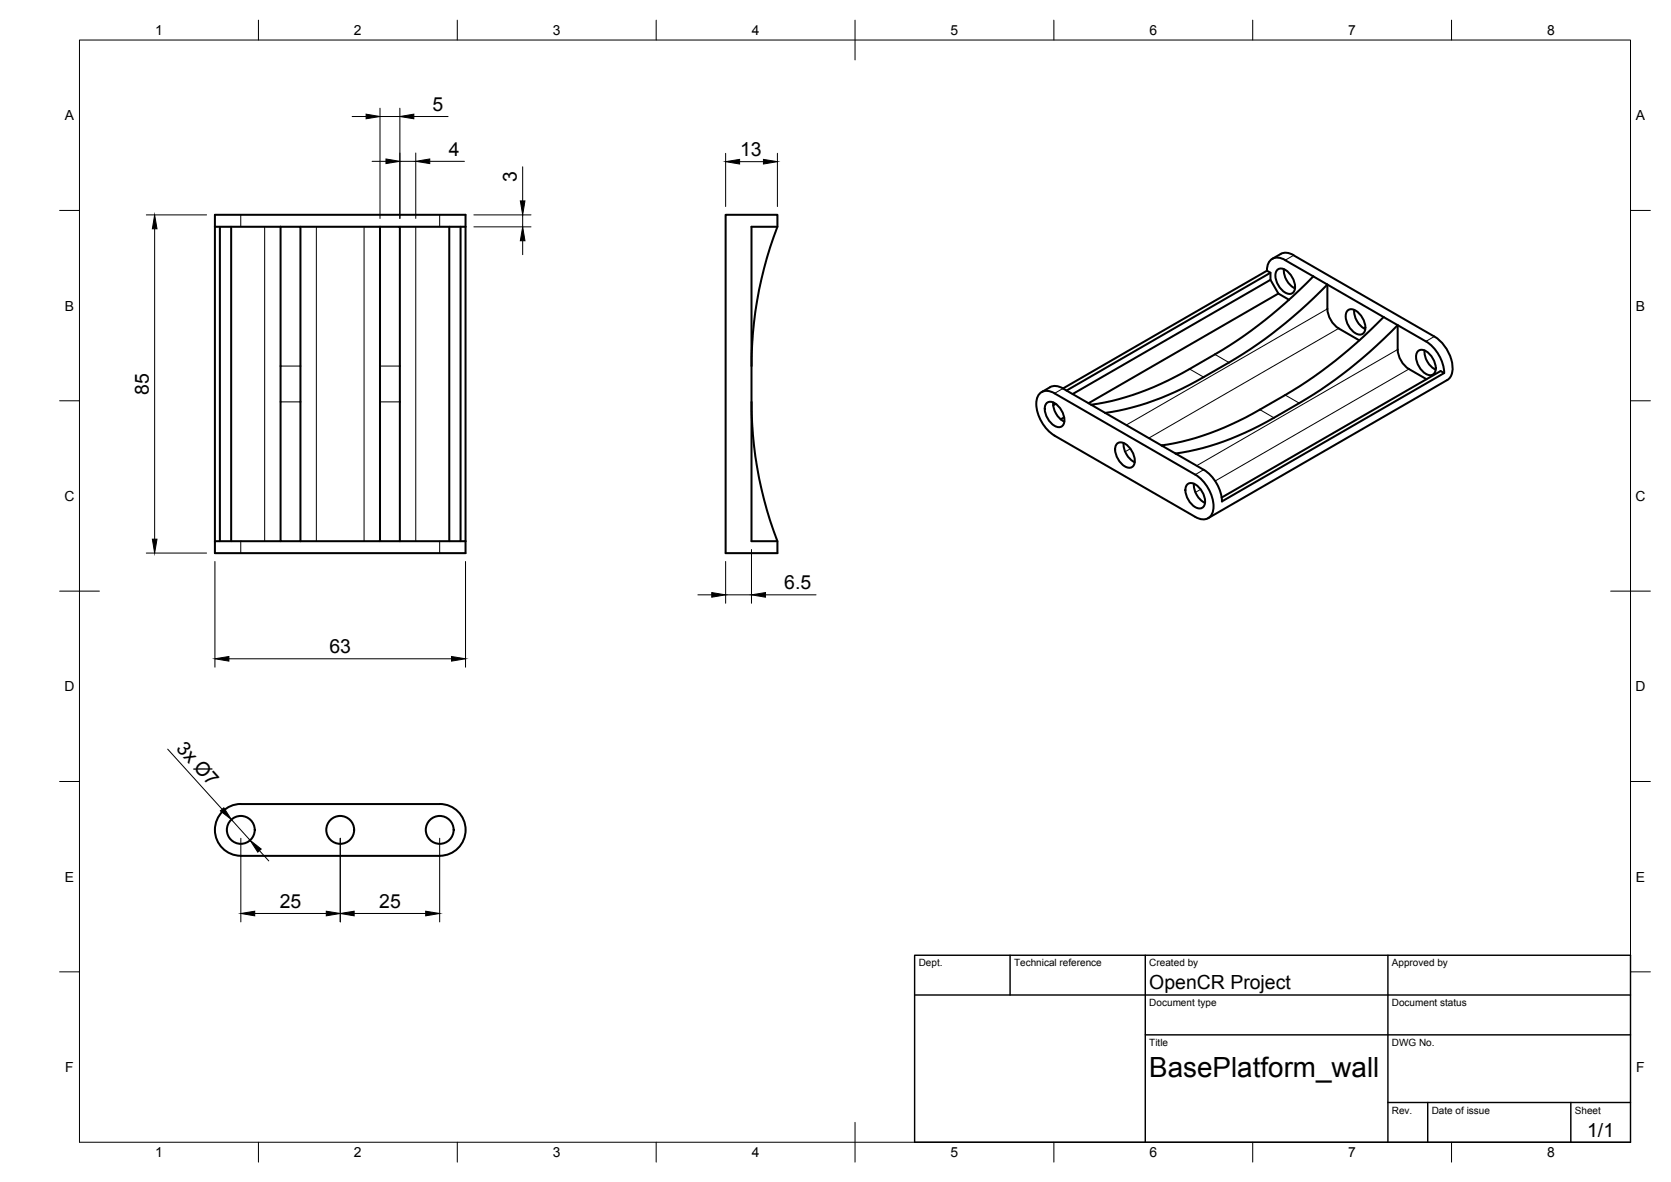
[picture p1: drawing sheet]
<svg xmlns="http://www.w3.org/2000/svg" width="420mm" height="297mm" viewBox="0 0 420 297" stroke-linecap="round" stroke-linejoin="round" font-family="sans-serif">
<!-- layer: Visible -->
<g fill="none" stroke="#000" stroke-width=".51">
<path d="M54 57h16.5M54 54h63.1v85h-63.1zM55.3 57v79M58.1 57v79M70.5 57v79h5M70.5 57h5v79M75.5 57h20M95.5 57v79h5M95.5 57h5v79M100.5 57h16.6M113 57v79M115.8 57v79"/>
<path d="M195.5 57v-3h-13v85h13v-3M318.6 68l.8 .5v1.8l2 3.5 2.7 1.5M318.6 68l-51.3 29.6M318.6 68a2.81 2.81 0 0 1 1.3-3 2.81 2.81 0 0 1 3.3 .4l7 4.1M319.4 68.5l-51.2 29.7M319.4 70.3l-49.7 28.7M321.2 67.8a2.29 2.29 0 0 1 3.1 .9 4.6 4.6 0 0 1 1.1 4.5 1.72 1.72 0 0 1-2.8-.1 4.7 4.7 0 0 1-1.7-5zM321.4 73.8l-47.7 27.5M322.8 67.6a5.3 5.3 0 0 0 2.8 4.9M325.3 64.2l35.3 20.4a9.9 9.9 0 0 1 4.6 8.9 2.8 2.8 0 0 1-1.3 2l-60.1 34.7M325.3 64.1l-.6-.3a3 3 0 0 0-2.7 0l-2.1 1.3M330.2 69.5a116.7 116.7 0 0 1-24.7 19.6l-6.4 3.6a68.2 68.2 0 0 1-24.7 9l3.5 2.1"/>
<path d="M330.2 69.5l3.6 2a118.5 118.5 0 0 1-24.8 19.6l-6.4 3.7a68.8 68.8 0 0 1-24.7 9M333.8 77.6v-6.1l14.1 8.2M333.8 77.6a6.3 6.3 0 0 0 2.8 4.9l5.2 3M338.9 78a2.29 2.29 0 0 1 3 1 4.6 4.6 0 0 1 1.2 4.4 1.72 1.72 0 0 1-2.8 0 4.7 4.7 0 0 1-1.7-5zM340.5 77.9a5.3 5.3 0 0 0 2.8 4.8M347.9 79.7a117.1 117.1 0 0 1-24.7 19.6l-6.4 3.6a68.5 68.5 0 0 1-24.8 9l3.6 2.1M347.9 79.7l3.5 2a115.3 115.3 0 0 1-24.7 19.6l-6.4 3.7a67.9 67.9 0 0 1-24.7 9M189 92a97.6 97.6 0 0 1 6.5-35h-6.5v79h6.5a96.7 96.7 0 0 1-6.5-35M265.2 98.9l35.3 20.4M265.2 98.8a2.81 2.81 0 0 0-3.3-.3 2.81 2.81 0 0 0-1.3 3 10.2 10.2 0 0 0 4.6 8l35.3 20.4a2.81 2.81 0 0 0 3.3 .3 2.81 2.81 0 0 0 1.3-3 10.2 10.2 0 0 0-4.6-7.9M267.3 97.6l7.1 4.1M267.3 97.6l-.6-.3a3 3 0 0 0-2.7 0l-2.1 1.2"/>
<path d="M356.6 88.2a2.29 2.29 0 0 1 3 1 4.6 4.6 0 0 1 1.2 4.4 1.72 1.72 0 0 1-2.8 0 4.7 4.7 0 0 1-1.7-5zM358.2 88.1a5.3 5.3 0 0 0 2.8 4.8M358.5 85.8l-7.1-4.1v6.1a6.3 6.3 0 0 0 2.9 4.9l4.4 2.6M358.5 85.8a10.2 10.2 0 0 1 4.6 8M363.1 93.8l-55.8 32.2a10.2 10.2 0 0 0-4.6-8l-7.1-4M363.1 93.8l-.9-.6-55 31.8M263.2 101.3a2.29 2.29 0 0 1 3.1 .9 4.6 4.6 0 0 1 1.1 4.5 1.72 1.72 0 0 1-2.8-.1 4.7 4.7 0 0 1-1.7-5zM264.8 101.1a5.3 5.3 0 0 0 2.8 4.9M265.5 101.5l-.7 .4M267.6 104.9l-.9 .5M277.9 103.8l14.1 8.1M280.9 111.5a2.29 2.29 0 0 1 3 .9 4.6 4.6 0 0 1 1.2 4.5 1.72 1.72 0 0 1-2.8-.1 4.7 4.7 0 0 1-1.7-5z"/>
<path d="M282.5 111.3a5.3 5.3 0 0 0 2.8 4.9M54 136h16.5M75.5 136h20M100.5 136h16.6M298.6 121.7a2.29 2.29 0 0 1 3 .9 4.6 4.6 0 0 1 1.2 4.5 1.72 1.72 0 0 1-2.8-.1 4.7 4.7 0 0 1-1.7-5zM300.2 121.6a5.3 5.3 0 0 0 2.8 4.8M60.5 215.1h50.1M60.5 215.1a6.5 6.5 0 0 1-6.5-6.5 6.5 6.5 0 0 1 6.5-6.6l50.1 .1a6.5 6.5 0 0 1 6.5 6.5 6.5 6.5 0 0 1-6.5 6.5"/>
<circle cx="60.5" cy="208.6" r="3.5"/>
<circle cx="85.5" cy="208.6" r="3.5"/>
<circle cx="110.6" cy="208.6" r="3.5"/>
</g>
<!-- layer: Visible Narrow -->
<g fill="none" stroke="#000" stroke-width=".25">
<path d="M60.5 54v3M66.5 57v79M79.5 57v79M91.5 57v79M104.5 57v79M110.6 54v3M325.3 64.2l-2.1 1.2M333.8 77.6l-50.6 29.2M70.5 92h5M95.5 92h5M267.3 97.6l-2.1 1.3M299.1 92.7l3.5 2.1"/>
<path d="M305.5 89.1l3.5 2M323.2 99.3l3.5 2M336.6 82.5l-47.7 27.6M351.4 87.8l-50.5 29.2M354.3 92.7l-48.8 28.2M360.6 84.6l-2.1 1.2M70.5 101h5M95.5 101h5M284.2 112.8l-1.3 .7M302.6 118.1l-2.1 1.2M316.8 102.9l3.5 2.1M60.5 136v3"/>
<path d="M110.6 136v3M301.9 123l-1.3 .7"/>
</g>
<!-- layer: BORDER -->
<g fill="none" stroke="#000" stroke-width=".25">
<path d="M20 10.1h390v276.9h-390zM65 5.1v5M115 5.1v5M165 5.1v5M215 5.1v10M265 5.1v5M315 5.1v5M365 5.1v5M15 52.9h5M410 52.9h5M15 100.7h5M410 100.7h5"/>
<path d="M15 148.6h10M405 148.6h10M15 196.4h5M410 196.4h5M15 244.2h5M410 244.2h5M65 287v5M115 287v5M165 287v5M215 282.1v9.9M265 287v5M315 287v5"/>
<path d="M365 287v5"/>
</g>
<!-- layer: TITLEBLOCK -->
<path d="M230 240.1h180v46.9h-180zM230 250h180M254 240.1v9.9M288 240.1v46.9M349 240.1v46.9M288 260.1h122M349 277.1h61M359 277.1v9.9M395 277.1v9.9" fill="none" stroke="#000" stroke-width=".36"/>
<!-- layer: FD_Dimensions -->
<g fill="none" stroke="#000" stroke-width=".25">
<path d="M88.5 29.3h3.6M95.5 27.2v27.7M95.5 29.3h5M100.5 27.2v27.7M104.1 29.3h8.6M104.5 38.4v16.5M182.5 38.5v13.4M195.5 38.5v13.4M36.8 54h15.1M38.9 57.5v78M93.6 40.5h3.4M100.5 40.5h4"/>
<path d="M108.1 40.5h8.7M119.1 54h14.4M119.1 57h14.4M131.4 41.9v8.6M131.4 54v3M186 40.6h6M131.4 60.5v3.5M36.8 139h15.1M189 138.1v13.5M54 141.1v26.6M117.1 141.1v26.6M175.5 149.5h3.5"/>
<path d="M182.5 141.1v10.5M182.5 149.5h6.5M192.5 149.5h12.7M57.6 165.6h55.9M42.2 188.3l13.7 15.1M58.2 206l4.7 5.2M60.6 210.7v21M65.2 213.8l2.4 2.6M85.6 210.7v21M110.6 210.7v21M64.1 229.6h17.9M89 229.6h18"/>
</g>
<g fill="#000" stroke="#000" stroke-width=".25">
<path d="M92.1 28.7l3.4 .6-3.4 .6zM97 39.9l3.5 .6-3.5 .6zM100.5 29.3l3.6-.6v1.2zM104.5 40.5l3.6-.6v1.2zM38.9 54l.6 3.5h-1.2zM130.8 50.5h1.2l-.6 3.5zM182.5 40.6l3.5-.5v1.1zM192 40.1l3.5 .5-3.5 .6zM131.4 57l.6 3.5h-1.2zM38.3 135.5h1.2l-.6 3.5zM179 148.9l3.5 .6-3.5 .6zM189 149.5l3.5-.6v1.2z"/>
<path d="M54 165.6l3.6-.6v1.1zM113.5 165l3.6 .6-3.6 .5zM55.4 203.8l.9-.8 1.9 3zM62.9 211.2l2.8 2.2-.9 .8zM60.6 229.6l3.5-.6v1.2zM82 229l3.6 .6-3.6 .6zM85.6 229.6l3.4-.6v1.2zM107 229l3.6 .6-3.6 .6z"/>
</g>
<text font-size="7" x="289" y="270.6">BasePlatform_wall</text>
<g font-size="4.9">
<text x="108.8" y="27.8">5</text>
<text x="112.9" y="39.1">4</text>
<text x="186.1" y="39.2">13</text>
<text x="129.9" y="45.8" transform="rotate(-90 129.9 45.8)">3</text>
<text x="37.4" y="99.2" transform="rotate(-90 37.4 99.2)">85</text>
<text x="197.2" y="148">6.5</text>
<text x="82.8" y="164.1">63</text>
<text x="44.1" y="188.1" transform="rotate(48 44.1 188.1)">3x Ø7</text>
<text x="70.4" y="228.1">25</text>
<text x="95.4" y="228.1">25</text>
<text x="289" y="248.5">OpenCR Project</text>
<text x="399.1" y="285.7">1/1</text>
</g>
<g font-size="3.5">
<text x="39" y="8.8">1</text>
<text x="89" y="8.8">2</text>
<text x="139" y="8.8">3</text>
<text x="189" y="8.8">4</text>
<text x="239" y="8.8">5</text>
<text x="289" y="8.8">6</text>
<text x="339" y="8.8">7</text>
<text x="389" y="8.8">8</text>
<text x="16.3" y="30.2">A</text>
<text x="411.3" y="30.2">A</text>
<text x="16.3" y="78">B</text>
<text x="411.3" y="78">B</text>
<text x="16.2" y="125.9">C</text>
<text x="411.2" y="125.9">C</text>
<text x="16.2" y="173.7">D</text>
<text x="411.2" y="173.7">D</text>
<text x="16.3" y="221.6">E</text>
<text x="411.3" y="221.6">E</text>
<text x="16.4" y="269.4">F</text>
<text x="411.4" y="269.4">F</text>
<text x="39" y="290.8">1</text>
<text x="89" y="290.8">2</text>
<text x="139" y="290.8">3</text>
<text x="189" y="290.8">4</text>
<text x="239" y="290.8">5</text>
<text x="289" y="290.8">6</text>
<text x="339" y="290.8">7</text>
<text x="389" y="290.8">8</text>
</g>
<g font-size="2.5">
<text x="231" y="242.9">Dept.</text>
<text x="255" y="242.9">Technical reference</text>
<text x="289" y="242.9">Created by</text>
<text x="350" y="242.9">Approved by</text>
<text x="289" y="252.8">Document type</text>
<text x="350" y="252.8">Document status</text>
<text x="289" y="262.9">Title</text>
<text x="350" y="262.9">DWG No.</text>
<text x="350" y="279.9">Rev.</text>
<text x="360" y="279.9">Date of issue</text>
<text x="396" y="279.9">Sheet</text>
</g>
</svg>
